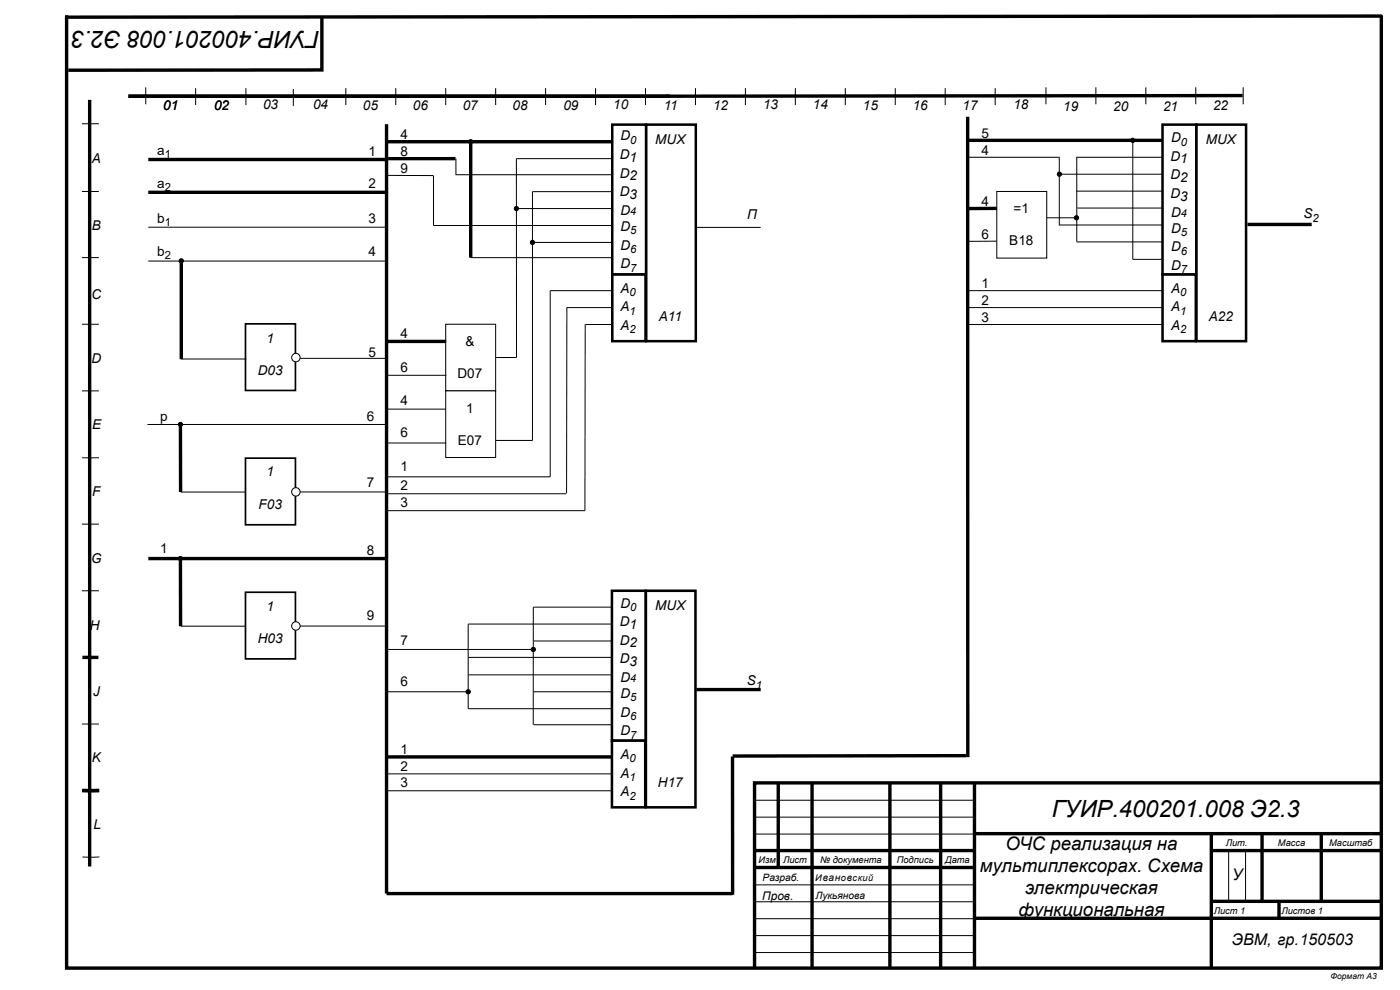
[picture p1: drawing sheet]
<svg xmlns="http://www.w3.org/2000/svg" width="420mm" height="297mm" viewBox="0 0 420 297" stroke-linecap="round" stroke-linejoin="round" font-family="sans-serif">
<g fill="none" stroke="#000" stroke-width="1" stroke-linecap="butt">
<path d="M20 4.6v285.8h394.6v-285.8M96.6 5v16l-76.1 .1M414.8 4.8l-394.8 .4M26.9 30v230M38.5 28.9h162.5M373 28.7l-173.1 .2M44.5 47.9h71.4M44.5 57.7h71.4M54.4 78.9v28.9M24.7 197.2h4.8M24.6 237.2h5.1M24.7 237.1h5.1"/>
<path d="M233.6 234.9v25.4M243.7 234.9v55.8M267.1 234.9v55.8M282.3 234.9v55.8M292.5 234.9v55.8M414.3 234.9h-187.8v55.8M226.5 255.2h66M292.5 250.1h121.8M363.6 255.2h50.7M363.6 250.1v40.6M378.8 250.1v20.3M396.6 250.1v20.3"/>
<path d="M226.5 260.3h66M292.7 275.5h121.9M363.6 270.4h50.7M383.9 270.4v5.1"/>
</g>
<g fill="none" stroke="#000" stroke-width=".3">
<path d="M24.6 37.1h5.1M43.7 26.2v5.1M58.7 26.5v5M73.8 26.5v5M88 26.7v5.1M103.8 26.5v5M118.8 26.5v5M133.8 26.5v5M148.8 26.5v5M163.8 26.5v5M178.8 26.5v5M193.7 26.5v5"/>
<path d="M208.7 26.5v5M223.7 26.5v5M238.7 26.5v5M253.7 26.5v5M268.7 26.5v5M283.7 26.5v5M298.7 26.5v5M313.9 26.2v5.1M328.9 26.2v5.1M343.9 26.2v5.1M358.9 26.2v5.1M373.1 26.2v5.1"/>
<path d="M24.6 57.4h5.1M24.6 77.3h5.1M44.5 68.2h71.4M44.5 78.3h71.4M24.6 97.3h5.1M24.6 117.3h5.1M24.6 137.3h5.1M24.6 157.2h5.1M24.6 177.2h5.1M24.6 217.2h5.1M24.8 257.1h5M226.6 250.2h66"/>
<path d="M226.6 245.2h66M226.6 240.1h66M368.8 255.3v15.2M373.8 255.3v15.2M226.6 275.6h66.3M226.6 270.5h66M226.6 265.5h66M226.6 285.8h66M226.6 280.7h66"/>
<circle cx="54.4" cy="78.3" r=".63"/>
</g>
<circle cx="54.4" cy="78.3" r=".63" fill="#000"/>
<path d="M73.7 97.2h15v19.9h-15z" fill="#fff"/>
<path d="M73.7 97.2h15v19.9h-15z" fill="none" stroke="#000" stroke-width=".51"/>
<path d="M54.4 107.7h19.6M90.1 107.5h26" fill="none" stroke="#000" stroke-width=".3"/>
<circle cx="88.8" cy="107.3" r="1.27" fill="#fff"/>
<g fill="none" stroke="#000" stroke-width=".3">
<path d="M44.3 127.3h71.3M54.3 147.6h19.5"/>
<circle cx="88.8" cy="107.3" r="1.27"/>
<circle cx="54.2" cy="127.3" r=".63"/>
</g>
<path d="M116 37.3v230.8M54.2 128v19.6" fill="none" stroke="#000" stroke-width="1" stroke-linecap="butt"/>
<circle cx="54.2" cy="127.3" r=".63" fill="#000"/>
<path d="M73.7 137.5h15v19.9h-15z" fill="#fff"/>
<path d="M73.7 137.4h15v20h-15z" fill="none" stroke="#000" stroke-width=".51"/>
<circle cx="88.8" cy="147.6" r="1.27" fill="#fff"/>
<g fill="none" stroke="#000" stroke-width=".3">
<path d="M90.1 147.6h26M54.3 187.9h19.5"/>
<circle cx="88.8" cy="147.6" r="1.27"/>
<circle cx="54.2" cy="167.6" r=".63"/>
</g>
<path d="M44.5 167.6h71.4M54.2 168.2v19.7" fill="none" stroke="#000" stroke-width="1" stroke-linecap="butt"/>
<circle cx="54.2" cy="167.6" r=".63" fill="#000"/>
<path d="M73.7 177.7h15v20h-15z" fill="#fff"/>
<path d="M73.7 177.7h15v20h-15z" fill="none" stroke="#000" stroke-width=".51"/>
<circle cx="88.8" cy="187.8" r="1.27" fill="#fff"/>
<g fill="none" stroke="#000" stroke-width=".3">
<path d="M90.1 187.8h26"/>
<circle cx="88.8" cy="187.8" r="1.27"/>
</g>
<path d="M116.4 42.5h67.5" fill="none" stroke="#000" stroke-width="1" stroke-linecap="butt"/>
<path d="M183.8 37.4h10.1v45h-10.1z" fill="#fff"/>
<path d="M183.8 37.4h10.1v45h-10.1z" fill="none" stroke="#000" stroke-width=".76" stroke-linecap="butt"/>
<path d="M183.8 82.4h10v20h-10z" fill="#fff"/>
<path d="M183.8 82.4h10v20h-10z" fill="none" stroke="#000" stroke-width=".76" stroke-linecap="butt"/>
<path d="M194 37.4h14.8v65h-14.8z" fill="#fff"/>
<path d="M194 37.4h14.8v65h-14.8z" fill="none" stroke="#000" stroke-width=".76" stroke-linecap="butt"/>
<path d="M116.5 47.6h20.2M290.1 42.1h49.9" fill="none" stroke="#000" stroke-width="1" stroke-linecap="butt"/>
<path d="M116.3 52.6l13.8 .1M130.1 52.7v15h53.8M136.7 52.4h47.2M136.8 47.5v4.9M141.3 77.3h42.6" fill="none" stroke="#000" stroke-width=".3"/>
<path d="M133.8 97.3h15v20h-15z" fill="#fff"/>
<path d="M133.8 97.3h15v20h-15z" fill="none" stroke="#000" stroke-width=".3"/>
<path d="M133.8 117.3h15v20h-15z" fill="#fff"/>
<g fill="none" stroke="#000" stroke-width=".3">
<path d="M183.7 57.5h-23.9v74.6h-11M183.9 47.6h-28.9v59.7M155.6 62.6h28.3M160.4 72.7h23.5M170.1 92.2v55.8M170.1 92.3h13.8M175.6 97.2v56h-59.2M175.8 97.4h8M183.9 87.2h-18.8v55.9h-48.9M116.5 112.6h17.4M133.8 117.3h15v20h-15zM148.7 107.3h6.3"/>
<path d="M116.2 122.7h17.5M116.5 132.9h17.4M116.5 148.1h53.5"/>
<circle cx="155" cy="62.6" r=".63"/>
<circle cx="159.8" cy="72.7" r=".63"/>
</g>
<path d="M116.4 102.4h17.5" fill="none" stroke="#000" stroke-width="1" stroke-linecap="butt"/>
<g fill="#000">
<circle cx="155" cy="62.6" r=".63"/>
<circle cx="159.8" cy="72.7" r=".63"/>
</g>
<path d="M183.7 177.2h10.1v45h-10.1z" fill="#fff"/>
<path d="M183.7 177.2h10.1v45h-10.1z" fill="none" stroke="#000" stroke-width=".76" stroke-linecap="butt"/>
<path d="M183.7 222.2h10v20h-10z" fill="#fff"/>
<path d="M183.7 222.2h10v20h-10z" fill="none" stroke="#000" stroke-width=".76" stroke-linecap="butt"/>
<path d="M193.9 177.2h14.8v65h-14.8z" fill="#fff"/>
<path d="M193.9 177.2h14.8v65h-14.8z" fill="none" stroke="#000" stroke-width=".76" stroke-linecap="butt"/>
<path d="M290.4 35l.1 192.2M209 206.9h19.3M115.9 227.1h67.8M219.9 227v41.4M289.9 226.7l-70 .1M116 268.1h103.9" fill="none" stroke="#000" stroke-width="1" stroke-linecap="butt"/>
<g fill="none" stroke="#000" stroke-width=".3">
<path d="M116.5 194.8h42.9M140.5 187.2h43.2M140.5 187.3v25.3M140.6 197.2h43.2M160.2 192.3h23.6M183.7 182.2h-23.6l-.1 35.2M116.1 207.5h23.8M140.5 212.6h43.2M140.6 202.5h43.2M160.2 217.4h23.6M160.2 207.5h23.6M116.2 232.2h67.5"/>
<path d="M116.5 237.2h67.4"/>
<circle cx="160.1" cy="194.8" r=".63"/>
<circle cx="140.5" cy="207.5" r=".63"/>
</g>
<g fill="#000">
<circle cx="160.1" cy="194.8" r=".63"/>
<circle cx="140.5" cy="207.5" r=".63"/>
</g>
<path d="M348.9 37.4h10.2v45h-10.2z" fill="#fff"/>
<path d="M348.9 37.4h10.2v45h-10.2z" fill="none" stroke="#000" stroke-width=".76" stroke-linecap="butt"/>
<path d="M348.9 82.4h10v20h-10z" fill="#fff"/>
<path d="M348.9 82.4h10v20h-10z" fill="none" stroke="#000" stroke-width=".76" stroke-linecap="butt"/>
<path d="M359.1 37.4h14.9v65h-14.9z" fill="#fff"/>
<path d="M359.1 37.4h14.9v65h-14.9z" fill="none" stroke="#000" stroke-width=".76" stroke-linecap="butt"/>
<path d="M340.6 42.1h8.3M374.4 67.3h19.3" fill="none" stroke="#000" stroke-width="1" stroke-linecap="butt"/>
<circle cx="340" cy="42.1" r=".63" fill="#000"/>
<g fill="none" stroke="#000" stroke-width=".3">
<path d="M340 42v35.8h8.7M209 68.2h19.3"/>
<circle cx="340" cy="42.1" r=".63"/>
</g>
<path d="M299.2 57.4h15v20h-15z" fill="#fff"/>
<g fill="none" stroke="#000" stroke-width=".3">
<path d="M290.8 47.2h27.2M299.2 57.4h15v20h-15zM317.9 47.2v20.5M318.6 52.3h30.3M323.1 47.2h25.8M323.1 57.3h25.8M323.2 47.1v25.4M299.2 72.4h-9.1M314.2 65.3h8.3M318 67.5h30.9M323.1 72.6h25.8M323.4 62.4h25.8"/>
<path d="M290.5 92.3h58.4M290.5 87.2h58.4M290.6 97.4h58.4"/>
<circle cx="141.3" cy="42.5" r=".63"/>
<circle cx="318" cy="52.3" r=".63"/>
<circle cx="323.1" cy="65.3" r=".63"/>
</g>
<path d="M141.3 43.2v34.1M299.2 62.5l-9.1 .1" fill="none" stroke="#000" stroke-width="1" stroke-linecap="butt"/>
<g fill="#000">
<circle cx="141.3" cy="42.5" r=".63"/>
<circle cx="318" cy="52.3" r=".63"/>
<circle cx="323.1" cy="65.3" r=".63"/>
</g>
<g font-size="7.1">
<text x="96" y="9.3" transform="rotate(-180 96 9.3)">ГУИР.400201.008 Э2.3</text>
<text x="315.7" y="245">ГУИР.400201.008 Э2.3</text>
</g>
<g font-size="5.6">
<text x="301.8" y="255.1">ОЧС реализация на</text>
<text x="294.1" y="261.7">мультиплексорах. Схема</text>
<text x="307.7" y="268.3">электрическая</text>
<text x="305.7" y="274.9">функциональная</text>
</g>
<g font-size="4.8">
<text x="369.9" y="264">У</text>
<text x="369.7" y="283.6">ЭВМ, гр.150503</text>
</g>
<g font-size="4.1">
<text x="49" y="33">01</text>
<text x="64.3" y="33">02</text>
<text x="79" y="32.7">03</text>
<text x="94" y="32.7">04</text>
<text x="108.9" y="33">05</text>
<text x="123.9" y="33">06</text>
<text x="138.9" y="33">07</text>
<text x="153.9" y="33">08</text>
<text x="169.1" y="33">09</text>
<text x="184.1" y="32.7">10</text>
<text x="199.2" y="33">11</text>
<text x="214" y="33">12</text>
<text x="229" y="32.7">13</text>
<text x="244" y="32.7">14</text>
<text x="259" y="33">15</text>
<text x="274" y="33">16</text>
<text x="288.9" y="33">17</text>
<text x="304.2" y="32.7">18</text>
<text x="319.1" y="33.3">19</text>
<text x="334.1" y="33.3">20</text>
<text x="349.1" y="33.3">21</text>
<text x="364.1" y="33">22</text>
<text x="120.2" y="41.6">4</text>
<text x="294.6" y="41.4">5</text>
<text x="47.2" y="46.5">a</text>
<text x="110.6" y="46.7">1</text>
<text x="120.2" y="46.7">8</text>
<text x="186" y="47.7">D1</text>
<text x="186.2" y="42.1">D</text>
<text x="196.7" y="43.2">MUX</text>
<text x="294.6" y="46.5">4</text>
<text x="351.5" y="42.6">D</text>
<text x="362" y="43.2">MUX</text>
<text x="27.6" y="49">A</text>
<text x="120.2" y="51.8">9</text>
<text x="186" y="53.3">D2</text>
<text x="351.3" y="48.2">D1</text>
<text x="351.3" y="53.8">D2</text>
<text x="47.2" y="56.4">a</text>
<text x="110.6" y="56.4">2</text>
<text x="186" y="58.9">D3</text>
<text x="351.3" y="59.4">D3</text>
<text x="186.2" y="64.5">D</text>
<text x="224.2" y="65.7">П</text>
<text x="294.6" y="61.7">4</text>
<text x="304.2" y="64">=1</text>
<text x="351.5" y="65">D</text>
<text x="391.2" y="65.5">S</text>
<text x="27.6" y="69.1">B</text>
<text x="47.2" y="66.8">b</text>
<text x="110.6" y="66.8">3</text>
<text x="186.2" y="69.3">D</text>
<text x="294.6" y="71.8">6</text>
<text x="351.5" y="69.8">D</text>
<text x="47.2" y="76.7">b</text>
<text x="110.6" y="76.7">4</text>
<text x="186.2" y="74.9">D</text>
<text x="302.9" y="73.6">B18</text>
<text x="351.5" y="75.4">D</text>
<text x="186.2" y="80.5">D</text>
<text x="351.5" y="81">D</text>
<text x="27.5" y="89.6">C</text>
<text x="186.2" y="87.8">A</text>
<text x="294.6" y="86.3">1</text>
<text x="351.5" y="87.8">A</text>
<text x="186.2" y="93.4">A</text>
<text x="294.6" y="91.4">2</text>
<text x="351.5" y="93.4">A</text>
<text x="120.2" y="101.3">4</text>
<text x="186.2" y="99">A</text>
<text x="197.7" y="96.2">A11</text>
<text x="294.6" y="96.5">3</text>
<text x="351.5" y="99">A</text>
<text x="362.9" y="96.2">A22</text>
<text x="80" y="102.8">1</text>
<text x="110.6" y="107.1">5</text>
<text x="139.7" y="103.8">&amp;</text>
<text x="27.5" y="108.9">D</text>
<text x="77.4" y="112.5">D03</text>
<text x="120.2" y="111.7">6</text>
<text x="137.3" y="113.5">D07</text>
<text x="120.2" y="121.6">4</text>
<text x="139.9" y="123.9">1</text>
<text x="27.7" y="128.7">E</text>
<text x="48.1" y="126.2">p</text>
<text x="110.1" y="126.2">6</text>
<text x="120.2" y="131.2">6</text>
<text x="137.4" y="133.5">E07</text>
<text x="80" y="142.9">1</text>
<text x="120.2" y="141.4">1</text>
<text x="27.7" y="148.8">F</text>
<text x="110.1" y="146">7</text>
<text x="120.2" y="147">2</text>
<text x="77.6" y="152.6">F03</text>
<text x="120.2" y="152.1">3</text>
<text x="48.1" y="166">1</text>
<text x="110.1" y="166.5">8</text>
<text x="27.4" y="168.8">G</text>
<text x="80" y="183.3">1</text>
<text x="186.2" y="182.3">D</text>
<text x="196.7" y="183">MUX</text>
<text x="27" y="188.9">H</text>
<text x="110.1" y="186.1">9</text>
<text x="186" y="187.9">D1</text>
<text x="77.4" y="192.9">H03</text>
<text x="120.2" y="193.4">7</text>
<text x="186" y="193.4">D2</text>
<text x="186" y="199">D3</text>
<text x="27.9" y="208.7">J</text>
<text x="120.2" y="205.9">6</text>
<text x="186.2" y="209.4">D</text>
<text x="186.2" y="204.6">D</text>
<text x="224.2" y="205.6">S</text>
<text x="186.2" y="215">D</text>
<text x="186.2" y="220.6">D</text>
<text x="120.2" y="226.2">1</text>
<text x="186.2" y="227.7">A</text>
<text x="27.6" y="228.7">K</text>
<text x="120.2" y="231.3">2</text>
<text x="186.2" y="233.3">A</text>
<text x="120.2" y="236.1">3</text>
<text x="186.2" y="238.9">A</text>
<text x="197.5" y="236.1">H17</text>
<text x="28.1" y="248.8">L</text>
</g>
<text font-size="3.6" x="228.8" y="269.9">Пров.</text>
<g font-size="3.4">
<text x="49.4" y="47.5">1</text>
<text x="189.2" y="43.2">0</text>
<text x="354.4" y="43.7">0</text>
<text x="49.4" y="57.4">2</text>
<text x="49.4" y="67.8">1</text>
<text x="189.2" y="70.3">5</text>
<text x="354.4" y="70.8">5</text>
<text x="393.9" y="66.5">2</text>
<text x="49.4" y="77.7">2</text>
<text x="189.2" y="75.9">6</text>
<text x="354.4" y="76.4">6</text>
<text x="189.2" y="81.5">7</text>
<text x="354.4" y="82">7</text>
<text x="188.9" y="88.9">0</text>
<text x="354.2" y="88.8">0</text>
<text x="188.9" y="94.4">1</text>
<text x="354.2" y="94.4">1</text>
<text x="188.9" y="100">2</text>
<text x="354.2" y="100">2</text>
<text x="189.2" y="183.3">0</text>
<text x="226.9" y="206.6">1</text>
<text x="189.2" y="210.5">5</text>
<text x="189.2" y="216">6</text>
<text x="189.2" y="221.6">7</text>
<text x="188.9" y="228.7">0</text>
<text x="188.9" y="234.3">1</text>
<text x="188.9" y="239.9">2</text>
</g>
<g font-size="3.3">
<text x="189.2" y="64.5">4</text>
<text x="354.5" y="65">4</text>
<text x="189.2" y="204.6">4</text>
</g>
<g font-size="3">
<text x="228.9" y="264.3">Разраб.</text>
<text x="244.7" y="269.7">Лукьянова</text>
</g>
<g font-size="2.8">
<text x="367.9" y="253.9">Лит.</text>
<text x="383.5" y="253.9">Масса</text>
<text x="398.9" y="253.9">Масштаб</text>
<text x="227.7" y="258.9">Изм</text>
<text x="235" y="258.9">Лист</text>
<text x="246.2" y="258.9">№ документа</text>
<text x="269.2" y="258.9">Подпись</text>
<text x="283.7" y="258.9">Дата</text>
<text x="244.7" y="264.3">Ивановский</text>
<text x="364.3" y="274.2">Лист 1</text>
<text x="384.6" y="274.2">Листов 1</text>
</g>
<text font-size="2.5" x="399.3" y="293.7">Формат А3</text>
</svg>
